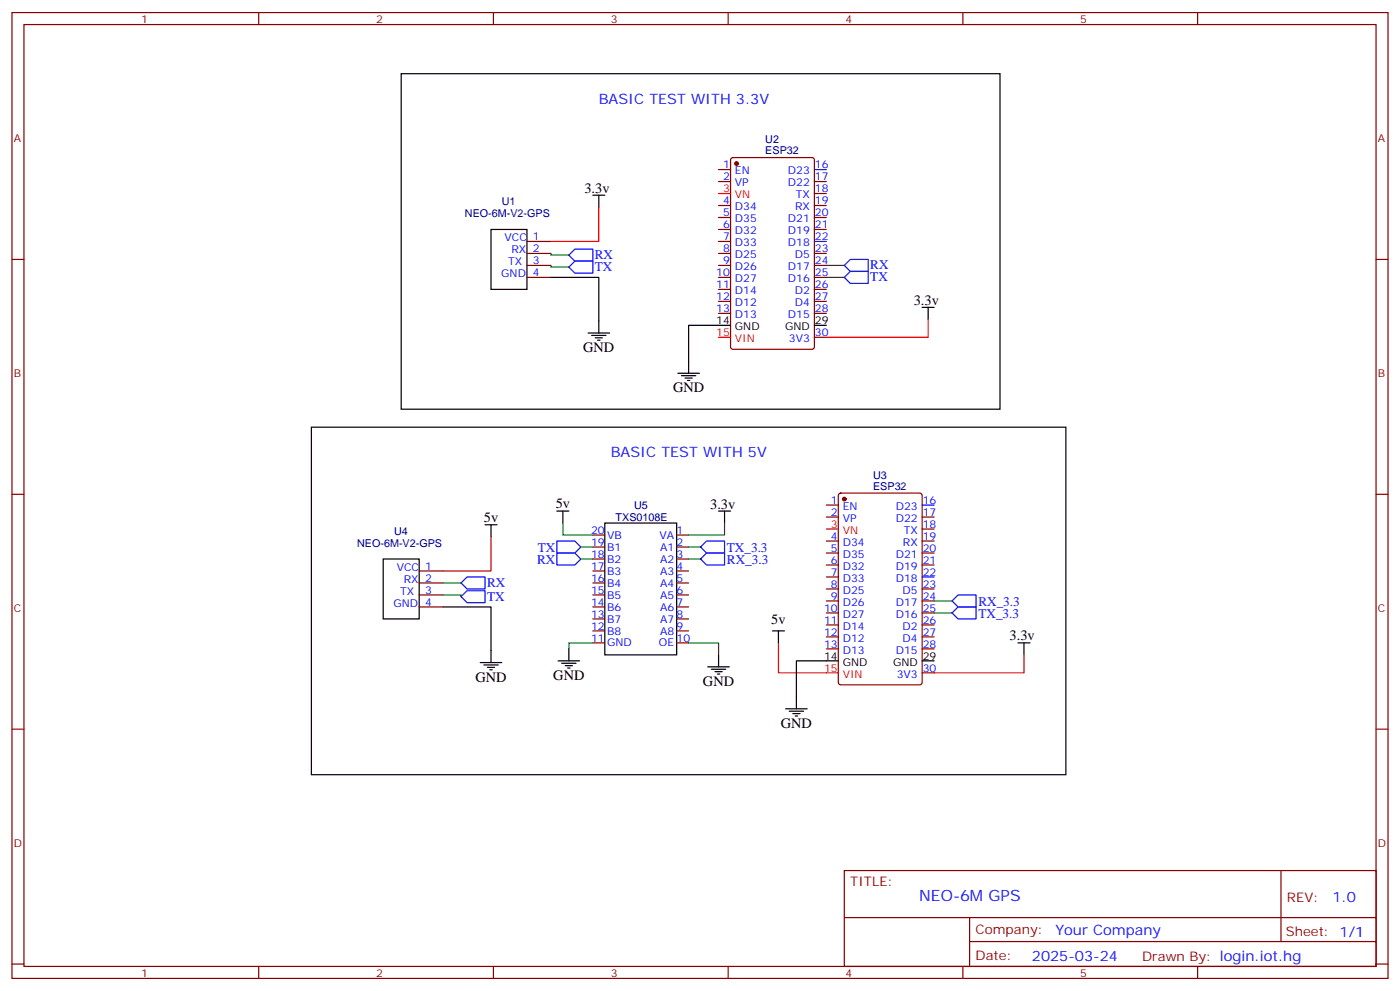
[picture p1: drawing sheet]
<svg xmlns="http://www.w3.org/2000/svg" width="412mm" height="292mm" viewBox="0 0 412 292" stroke-linecap="round" stroke-linejoin="round" font-family="sans-serif">
<g fill="none" stroke="#870000" stroke-width=".35">
<path d="M3.5 3.7h405.4v284.3h-405.4zM7.1 7.2h398.2v277.3h-398.2zM76.2 3.7v3.5M145.3 3.7v3.5M214.5 3.7v3.5M283.6 3.7v3.5M352.8 3.7v3.5M211.7 49.9h3.5M211.7 53.4h3.5M215.4 46.6l.5-.2h23.3l.6 .4 .1 55.3-.5 .7h-23.5l-.7-.4v-55.3zM239.9 53.4h3.5M239.9 57h3.5"/>
<path d="M3.5 76.4h3.6M155.2 71.1h7.1M155.2 74.6h7.1M155.2 78.1h7.1M211.7 71.1h3.5M211.7 74.6h3.5M211.7 78.1h3.5M211.7 60.5h3.5M211.7 64h3.5M211.7 67.6h3.5M239.9 74.6h3.5M239.9 78.1h3.5"/>
<path d="M239.9 60.5h3.5M239.9 64h3.5M239.9 67.6h3.5M405.3 76.4h3.6M155.2 81.7h7.1M211.7 81.7h3.5M211.7 85.2h3.5M211.7 88.7h3.5M211.7 92.3h3.5M239.9 81.7h3.5M239.9 85.2h3.5M239.9 88.7h3.5"/>
<path d="M239.9 92.3h3.5M239.9 99.3h3.5M3.5 145.5h3.6M174.6 157.5h3.6M199.3 157.5h3.5M243.4 148.7h3.5M243.4 152.2h3.5M243.4 159.3h3.5M247.2 145.4l.4-.2h23.3l.7 .4v55.3l-.4 .7h-23.6l-.6-.4-.1-55.3zM271.6 152.2h3.6M271.6 159.3h3.6M271.6 155.8h3.6"/>
<path d="M405.3 145.5h3.6M123.5 168.1h7M123.5 171.6h7M123.5 175.2h7M123.5 178.7h7M174.6 168.1h3.6M174.6 171.6h3.6M174.6 175.2h3.6M174.6 178.7h3.6M174.6 161h3.6M174.6 164.6h3.6M199.3 168.1h3.5"/>
<path d="M199.3 171.6h3.5M199.3 175.2h3.5M199.3 178.7h3.5M199.3 161h3.5M199.3 164.6h3.5M243.4 162.8h3.5M243.4 166.3h3.5M243.4 169.9h3.5M243.4 173.4h3.5M243.4 176.9h3.5M271.6 162.8h3.6M271.6 166.3h3.6"/>
<path d="M271.6 173.4h3.6M271.6 176.9h3.6M174.6 182.2h3.6M174.6 185.7h3.6M174.6 189.3h3.6M199.3 182.2h3.5M199.3 185.7h3.5M199.3 189.3h3.5M243.4 180.4h3.5M243.4 184h3.5M243.4 187.5h3.5M243.4 191h3.5"/>
<path d="M271.6 180.4h3.6M271.6 184h3.6M271.6 187.5h3.6M271.6 191h3.6M271.6 198.1h3.6M3.5 214.7h3.6M405.3 214.7h3.6M248.7 256.3h156.6v28.2h-156.6zM377.3 256.3v20.9M248.7 270.1h156.5M285.6 277.2h119.6M285.6 270.1v14.2"/>
<path d="M3.5 283.8h3.6M76.2 284.5v3.5M145.3 284.5v3.5M214.5 284.5v3.5M283.6 284.5v3.5M352.8 284.5v3.5M405.3 283.8h3.6"/>
</g>
<g fill="none" stroke="#000" stroke-width=".35">
<path d="M118.2 21.7h176.4v98.8h-176.4zM174.6 57.5h3.6M176.4 57.5v3.5M144.6 67.6h10.6v17.6h-10.6zM162.3 81.7h14.1v16.3M173.2 98h6.4M174.3 98.7h4.2M175.3 99.5h2.1M215.2 95.8h-12.4v14.1M239.9 95.8h3.5M271.6 90.5h3.6M273.4 90.5v3.5"/>
<path d="M176 100.2h.7M199.7 109.9h6.3M200.7 110.6h4.3M201.8 111.3h2.1M202.5 112h.7M91.7 125.8h222.3v102.3h-222.3zM142.9 154.5h3.5M144.6 154.5v3.5M164 150.5h3.6M165.8 150.5v3.5M178.2 154h21.1v38.8h-21.1zM211.7 150.5h3.5"/>
<path d="M213.4 150.5v3.5M112.9 164.6h10.6v17.6h-10.6zM130.5 178.7h14.1v16.4M141.5 195.1h6.3M142.5 195.8h4.3M143.6 196.5h2.1M144.3 197.2h.7M164.4 194.6h6.3M165.5 195.3h4.2M166.5 196h2.1M167.2 196.7h.7M167.6 191v3.6"/>
<path d="M208.5 196.3h6.3M209.5 197h4.3M210.6 197.7h2.1M211.3 198.4h.7M211.7 192.8v3.5M227.5 185.7h3.6M229.3 185.7v3.6M246.9 194.6h-12.3v14.1M271.6 194.6h3.6M299.9 189.3h3.5M301.6 189.3v3.5M231.4 208.7h6.4"/>
<path d="M232.5 209.4h4.2M233.5 210.1h2.2M234.2 210.8h.7"/>
</g>
<g fill="#870000" stroke="#870000" stroke-width=".35">
<circle cx="217" cy="48.2" r=".53"/>
<circle cx="248.7" cy="146.9" r=".53"/>
</g>
<path d="M211.7 57h3.5M176.4 61v10.1h-14.1M211.7 99.3h3.5M273.4 94v5.3h-30M144.6 158v10.1h-14.1M243.4 155.8h3.5M229.3 189.3v8.8h17.6M301.6 192.8v5.3h-26.4" fill="none" stroke="#f00" stroke-width=".35"/>
<g fill="none" stroke="#00f" stroke-width=".35">
<path d="M239.9 49.9h3.5M167.6 75.1l1.7-1.8h5.3v3.6h-5.3zM167.6 78.6l1.7-1.7h5.3v3.5h-5.3zM239.9 71.1h3.5M248.7 78.1l1.8-1.7h5.3v3.5h-5.3zM248.7 81.7l1.8-1.8h5.3v3.5h-5.3zM164 159.3h5.3l1.8 1.7-1.8 1.8h-5.3zM271.6 148.7h3.6M135.8 175.7l1.8-1.8h5.3v3.5h-5.3zM135.8 171.6l1.8-1.7h5.3v3.5h-5.3zM164 162.8h5.3l1.8 1.8-1.8 1.7h-5.3zM206.4 164.6l1.7-1.8h5.3v3.5h-5.3z"/>
<path d="M206.4 161l1.7-1.7h5.3v3.5h-5.3zM271.6 169.9h3.6M282.2 175.2h5.3v3.5h-5.3l-1.7-1.8zM282.2 178.7h5.3v3.5h-5.3l-1.7-1.8z"/>
</g>
<g fill="none" stroke="#008700" stroke-width=".35">
<path d="M162.3 74.6v.5h5.3M162.3 78.1v.5h5.3M243.4 78.1h5.3M243.4 81.7h5.3M165.8 154v3.5h8.8M213.4 154v3.5h-10.6M130.5 175.2h5.3v.5M130.5 171.6h5.3M171.1 164.6h3.5M171.1 161h3.5M202.8 164.6h3.6M202.8 161h3.6"/>
<path d="M275.2 176.9h5.3M174.6 189.3h-7v1.7M202.8 189.3h8.9v3.5M275.2 180.4h5.3"/>
</g>
<text font-size="4.6" fill="#00f" x="270.8" y="265.3">NEO-6M GPS</text>
<g font-size="4.2" fill="#00f">
<text x="176.4" y="30.5">BASIC TEST WITH 3.3V</text>
<text x="179.9" y="134.6">BASIC TEST WITH 5V</text>
<text x="392.5" y="265.6">1.0</text>
<text x="310.9" y="275.1">Your Company</text>
<text x="304" y="282.9">2025-03-24</text>
</g>
<g font-size="4.2">
<text x="172.2" y="56.8">3.3v</text>
<text x="269.2" y="89.8">3.3v</text>
<text x="171.8" y="103.7">GND</text>
<text x="198.3" y="115.5">GND</text>
<text x="163.7" y="149.6">5v</text>
<text x="209.2" y="149.8">3.3v</text>
<text x="142.5" y="153.7">5v</text>
<text x="227.2" y="183.6">5v</text>
<text x="297.4" y="188.6">3.3v</text>
<text x="140.1" y="200.7">GND</text>
<text x="163" y="200.2">GND</text>
<text x="207.1" y="202">GND</text>
<text x="230" y="214.3">GND</text>
</g>
<g font-size="3.9" fill="#00f">
<text x="175.2" y="76.3">RX</text>
<text x="175.2" y="79.8">TX</text>
<text x="256.4" y="82.9">TX</text>
<text x="256.4" y="79.3">RX</text>
<text x="158.2" y="166">RX</text>
<text x="158.4" y="162.5">TX</text>
<text x="214.1" y="165.9">RX_3.3</text>
<text x="214.1" y="162.4">TX_3.3</text>
<text x="143.5" y="172.8">RX</text>
<text x="143.5" y="176.9">TX</text>
<text x="288.2" y="178.3">RX_3.3</text>
<text x="288.2" y="181.8">TX_3.3</text>
</g>
<g font-size="3.9" fill="#800">
<text x="250.5" y="260.9">TITLE:</text>
<text x="379.1" y="265.6">REV:</text>
<text x="287.4" y="275.1">Company:</text>
<text x="378.7" y="275.7">Sheet: 1/1</text>
<text x="287.4" y="282.8">Date:</text>
<text x="336.4" y="282.8">Drawn By: login.iot.hg</text>
</g>
<g font-size="3.2" fill="#800">
<text x="41.6" y="6.7">1</text>
<text x="110.8" y="6.7">2</text>
<text x="179.9" y="6.7">3</text>
<text x="249.1" y="6.7">4</text>
<text x="318.2" y="6.7">5</text>
<text x="4.1" y="41.8">A</text>
<text x="405.9" y="41.8">A</text>
<text x="4.1" y="110.9">B</text>
<text x="405.9" y="110.9">B</text>
<text x="4.1" y="180.1">C</text>
<text x="405.9" y="180.1">C</text>
<text x="4.1" y="249.2">D</text>
<text x="405.9" y="249.2">D</text>
<text x="41.6" y="287.5">1</text>
<text x="110.8" y="287.5">2</text>
<text x="179.9" y="287.5">3</text>
<text x="249.1" y="287.5">4</text>
<text x="318.2" y="287.5">5</text>
</g>
<g font-size="3.2" fill="#000080">
<text x="225.4" y="45.3">ESP32</text>
<text x="225.4" y="42.2">U2</text>
<text x="136.9" y="63.9">NEO-6M-V2-GPS</text>
<text x="147.8" y="60.4">U1</text>
<text x="257.2" y="140.9">U3</text>
<text x="186.8" y="149.8">U5</text>
<text x="257.2" y="144.1">ESP32</text>
<text x="181.3" y="153.4">TXS0108E</text>
<text x="105.2" y="160.9">NEO-6M-V2-GPS</text>
<text x="116.1" y="157.4">U4</text>
</g>
<g font-size="3.2" fill="#00f">
<text x="213" y="49.6">1</text>
<text x="213" y="53.1">2</text>
<text x="216.5" y="51.3">EN</text>
<text x="232.1" y="51.3">D23</text>
<text x="240.1" y="49.6">16</text>
<text x="240.1" y="53.1">17</text>
<text x="216.5" y="54.9">VP</text>
<text x="232.1" y="54.9">D22</text>
<text x="234.5" y="58.4">TX</text>
<text x="240.1" y="56.6">18</text>
<text x="213" y="60.1">4</text>
<text x="213" y="63.7">5</text>
<text x="216.5" y="61.9">D34</text>
<text x="216.5" y="65.4">D35</text>
<text x="232.1" y="65.4">D21</text>
<text x="234.2" y="61.9">RX</text>
<text x="240.1" y="60.1">19</text>
<text x="240.1" y="63.7">20</text>
<text x="148.6" y="71">VCC</text>
<text x="157" y="70.7">1</text>
<text x="213" y="67.2">6</text>
<text x="213" y="70.7">7</text>
<text x="216.5" y="69">D32</text>
<text x="232.1" y="69">D19</text>
<text x="240.1" y="67.2">21</text>
<text x="240.1" y="70.7">22</text>
<text x="150.7" y="74.6">RX</text>
<text x="157" y="74.3">2</text>
<text x="157" y="77.8">3</text>
<text x="213" y="74.3">8</text>
<text x="213" y="77.8">9</text>
<text x="216.5" y="72.5">D33</text>
<text x="216.5" y="76">D25</text>
<text x="232.1" y="72.5">D18</text>
<text x="234.1" y="76">D5</text>
<text x="240.1" y="74.3">23</text>
<text x="240.1" y="77.8">24</text>
<text x="147.7" y="81.6">GND</text>
<text x="149.7" y="78.1">TX</text>
<text x="157" y="81.3">4</text>
<text x="211" y="81.3">10</text>
<text x="216.5" y="79.6">D26</text>
<text x="216.5" y="83.1">D27</text>
<text x="232.1" y="79.6">D17</text>
<text x="232.1" y="83.1">D16</text>
<text x="240.1" y="81.3">25</text>
<text x="211" y="84.8">11</text>
<text x="211" y="88.4">12</text>
<text x="216.5" y="86.6">D14</text>
<text x="234.1" y="86.6">D2</text>
<text x="240.1" y="88.4">27</text>
<text x="240.1" y="84.8">26</text>
<text x="211" y="91.9">13</text>
<text x="216.5" y="90.1">D12</text>
<text x="216.5" y="93.7">D13</text>
<text x="232.1" y="93.7">D15</text>
<text x="234.1" y="90.1">D4</text>
<text x="240.1" y="91.9">28</text>
<text x="232.4" y="100.7">3V3</text>
<text x="240.1" y="99">30</text>
<text x="244.8" y="148.3">1</text>
<text x="271.8" y="148.3">16</text>
<text x="244.8" y="151.9">2</text>
<text x="248.2" y="150.1">EN</text>
<text x="248.2" y="153.6">VP</text>
<text x="263.9" y="150.1">D23</text>
<text x="263.9" y="153.6">D22</text>
<text x="271.8" y="151.9">17</text>
<text x="271.8" y="155.4">18</text>
<text x="174.1" y="160.7">19</text>
<text x="174.1" y="157.2">20</text>
<text x="178.9" y="158.6">VB</text>
<text x="194.3" y="158.6">VA</text>
<text x="199.3" y="157.2">1</text>
<text x="199.3" y="160.7">2</text>
<text x="244.8" y="158.9">4</text>
<text x="248.2" y="160.7">D34</text>
<text x="266" y="160.7">RX</text>
<text x="266.2" y="157.2">TX</text>
<text x="271.8" y="158.9">19</text>
<text x="125.2" y="167.7">1</text>
<text x="174.1" y="167.7">17</text>
<text x="174.1" y="164.2">18</text>
<text x="178.9" y="165.6">B2</text>
<text x="178.9" y="162.1">B1</text>
<text x="194.4" y="162.1">A1</text>
<text x="194.4" y="165.6">A2</text>
<text x="199.3" y="164.2">3</text>
<text x="199.3" y="167.7">4</text>
<text x="244.8" y="162.5">5</text>
<text x="244.8" y="166">6</text>
<text x="248.2" y="164.2">D35</text>
<text x="248.2" y="167.7">D32</text>
<text x="263.9" y="164.2">D21</text>
<text x="263.9" y="167.7">D19</text>
<text x="271.8" y="162.5">20</text>
<text x="271.8" y="166">21</text>
<text x="116.9" y="168">VCC</text>
<text x="118.9" y="171.6">RX</text>
<text x="125.2" y="171.3">2</text>
<text x="174.1" y="171.3">16</text>
<text x="178.9" y="172.7">B4</text>
<text x="178.9" y="169.2">B3</text>
<text x="194.4" y="169.2">A3</text>
<text x="194.4" y="172.7">A4</text>
<text x="199.3" y="171.3">5</text>
<text x="244.8" y="169.5">7</text>
<text x="244.8" y="173">8</text>
<text x="248.2" y="171.3">D33</text>
<text x="263.9" y="171.3">D18</text>
<text x="271.8" y="169.5">22</text>
<text x="271.8" y="173">23</text>
<text x="115.9" y="178.6">GND</text>
<text x="117.9" y="175.2">TX</text>
<text x="125.2" y="174.8">3</text>
<text x="125.2" y="178.3">4</text>
<text x="174.1" y="178.3">14</text>
<text x="174.1" y="174.8">15</text>
<text x="178.9" y="179.7">B6</text>
<text x="178.9" y="176.2">B5</text>
<text x="194.4" y="176.2">A5</text>
<text x="194.4" y="179.7">A6</text>
<text x="199.3" y="174.8">6</text>
<text x="199.3" y="178.3">7</text>
<text x="244.8" y="176.6">9</text>
<text x="248.2" y="174.8">D25</text>
<text x="248.2" y="178.3">D26</text>
<text x="263.9" y="178.3">D17</text>
<text x="265.9" y="174.8">D5</text>
<text x="271.8" y="176.6">24</text>
<text x="174.1" y="185.4">12</text>
<text x="174.1" y="181.9">13</text>
<text x="178.9" y="183.3">B7</text>
<text x="194.4" y="183.3">A7</text>
<text x="199.3" y="181.9">8</text>
<text x="199.3" y="185.4">9</text>
<text x="242.7" y="180.1">10</text>
<text x="242.7" y="183.6">11</text>
<text x="248.2" y="181.9">D27</text>
<text x="248.2" y="185.4">D14</text>
<text x="263.9" y="181.9">D16</text>
<text x="265.9" y="185.4">D2</text>
<text x="271.8" y="180.1">25</text>
<text x="271.8" y="183.6">26</text>
<text x="174.1" y="188.9">11</text>
<text x="178.9" y="190.3">GND</text>
<text x="178.9" y="186.8">B8</text>
<text x="194.1" y="190.3">OE</text>
<text x="194.4" y="186.8">A8</text>
<text x="199.3" y="188.9">10</text>
<text x="242.7" y="187.1">12</text>
<text x="242.7" y="190.7">13</text>
<text x="248.2" y="188.9">D12</text>
<text x="265.9" y="188.9">D4</text>
<text x="271.8" y="187.1">27</text>
<text x="271.8" y="190.7">28</text>
<text x="248.2" y="192.4">D13</text>
<text x="263.9" y="192.4">D15</text>
<text x="271.8" y="197.7">30</text>
<text x="264.1" y="199.5">3V3</text>
</g>
<g font-size="3.2" fill="#f00">
<text x="213" y="56.6">3</text>
<text x="216.5" y="58.4">VN</text>
<text x="211" y="99">15</text>
<text x="216.5" y="100.7">VIN</text>
<text x="244.8" y="155.4">3</text>
<text x="248.2" y="157.2">VN</text>
<text x="242.7" y="197.7">15</text>
<text x="248.2" y="199.5">VIN</text>
</g>
<g font-size="3.2">
<text x="211" y="95.4">14</text>
<text x="240.1" y="95.4">29</text>
<text x="216.5" y="97.2">GND</text>
<text x="231.3" y="97.2">GND</text>
<text x="242.7" y="194.2">14</text>
<text x="248.2" y="196">GND</text>
<text x="263.1" y="196">GND</text>
<text x="271.8" y="194.2">29</text>
</g>
</svg>
